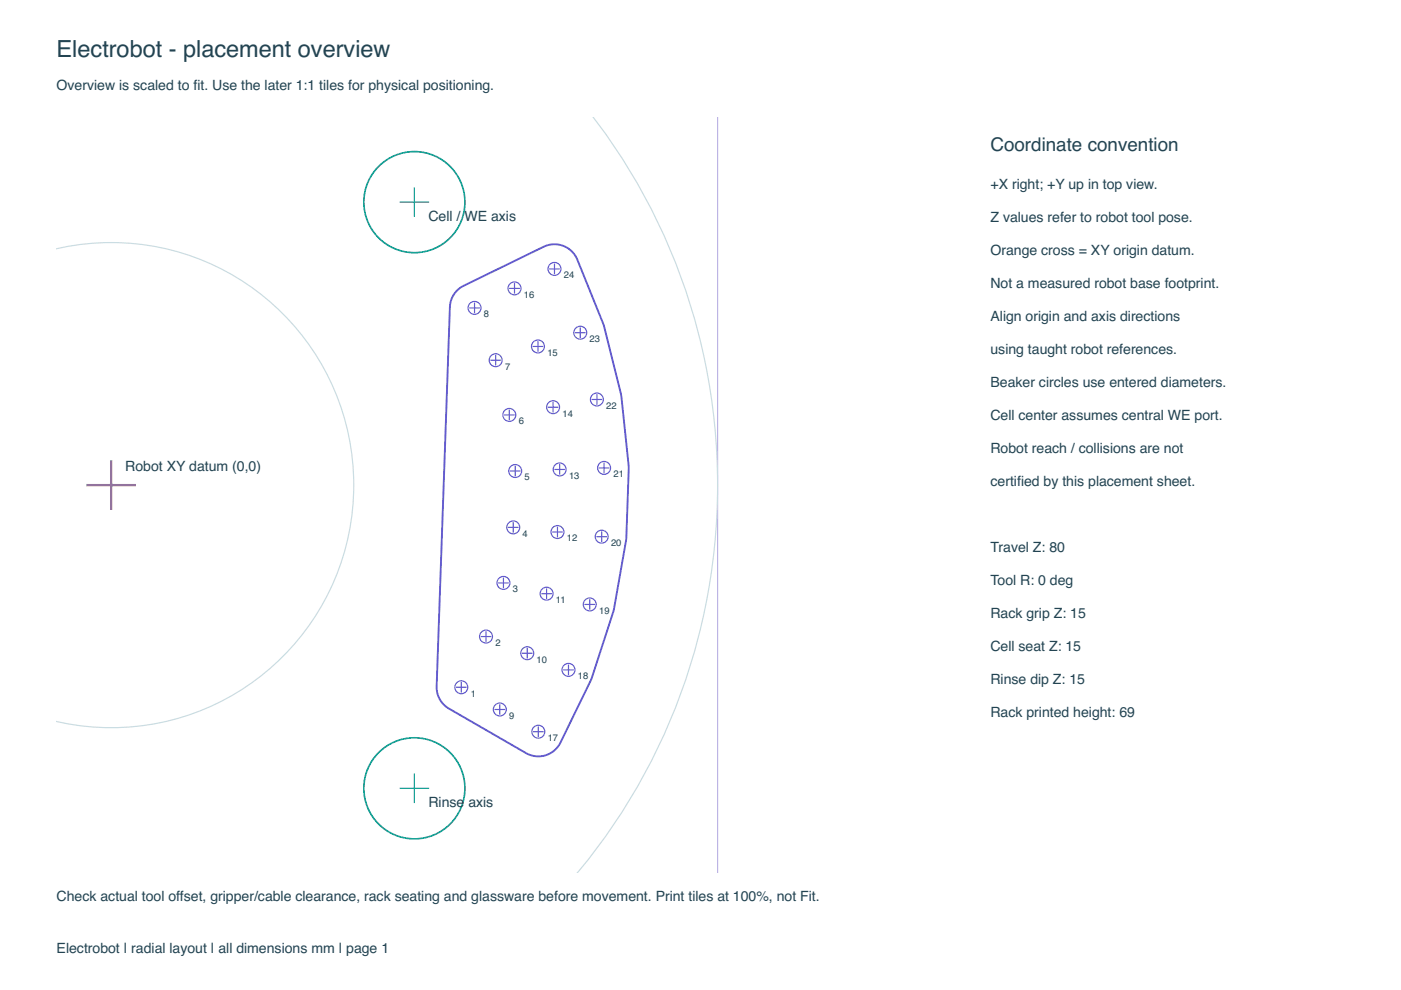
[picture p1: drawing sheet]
<svg xmlns="http://www.w3.org/2000/svg" width="297mm" height="210mm" viewBox="0 0 297 210" stroke-linecap="round" stroke-linejoin="round" font-family="sans-serif">
<path d="M152.1 25v160" fill="none" stroke="#bcb4e4" stroke-width=".25"/>
<path d="M125.8 25a128.4 128.4 0 0 1-3.4 160M11.9 52.8a51.4 51.4 0 0 1 63.1 50.1 51.4 51.4 0 0 1-63.1 50" fill="none" stroke="#cadbe2" stroke-width=".25"/>
<path d="M97 61.5l1.3-.9 17-8.3a5.2 5.2 0 0 1 7.1 2.8l5.6 13.8 3.7 14.9 1.6 15.2-.5 15-2.8 15.8-4.6 14.2-6.6 13.4a5.2 5.2 0 0 1-7.3 2.3l-16.3-9.5a5.2 5.2 0 0 1-2.6-4.7l2.8-80.4a5.2 5.2 0 0 1 1.6-3.6z" fill="none" stroke="#635bce" stroke-width=".4"/>
<g fill="none" stroke="#635bce" stroke-width=".25">
<path d="M116.6 57h2M117.6 56v2M99.6 65.3h2M100.6 64.3v2M104.1 76.4h2M105.1 75.4v2M108.1 61.1h2M109.1 60.1v2M113.1 73.5h2M114.1 72.5v2M122 70.5h2M123 69.5v2"/>
<path d="M107 88h2M108 87v2M108.2 99.9h2M109.2 98.9v2M116.3 86.3h2M117.3 85.3v2M117.7 99.5h2M118.7 98.5v2M125.6 84.7h2M126.6 83.7v2M127.1 99.2h2M128.1 98.2v2"/>
<path d="M107.8 111.8h2M108.8 110.8v2M117.2 112.8h2M118.2 111.8v2M126.6 113.8h2M127.6 112.8v2M102 135h2M103 134v2M105.7 123.6h2M106.7 122.6v2M110.8 138.5h2M111.8 137.5v2"/>
<path d="M114.9 125.9h2M115.9 124.9v2M124 128.2h2M125 127.2v2M96.8 145.7h2M97.8 144.7v2M105 150.4h2M106 149.4v2M113.1 155.1h2M114.1 154.1v2M119.5 142h2M120.5 141v2"/>
<circle cx="117.6" cy="57" r="1.37"/>
<circle cx="100.6" cy="65.3" r="1.37"/>
<circle cx="105.1" cy="76.4" r="1.37"/>
<circle cx="109.1" cy="61.1" r="1.37"/>
<circle cx="114.1" cy="73.5" r="1.37"/>
<circle cx="123" cy="70.5" r="1.37"/>
<circle cx="108" cy="88" r="1.37"/>
<circle cx="109.2" cy="99.9" r="1.37"/>
<circle cx="117.3" cy="86.3" r="1.37"/>
<circle cx="118.7" cy="99.5" r="1.37"/>
<circle cx="126.6" cy="84.7" r="1.37"/>
<circle cx="128.1" cy="99.2" r="1.37"/>
<circle cx="108.8" cy="111.8" r="1.37"/>
<circle cx="118.2" cy="112.8" r="1.37"/>
<circle cx="127.6" cy="113.8" r="1.37"/>
<circle cx="103" cy="135" r="1.37"/>
<circle cx="106.7" cy="123.6" r="1.37"/>
<circle cx="111.8" cy="138.5" r="1.37"/>
<circle cx="115.9" cy="125.9" r="1.37"/>
<circle cx="125" cy="128.2" r="1.37"/>
<circle cx="97.8" cy="145.7" r="1.37"/>
<circle cx="106" cy="150.4" r="1.37"/>
<circle cx="114.1" cy="155.1" r="1.37"/>
<circle cx="120.5" cy="142" r="1.37"/>
</g>
<g fill="none" stroke="#0e9f92" stroke-width=".35">
<circle cx="87.9" cy="42.9" r="10.7"/>
<circle cx="87.9" cy="167.1" r="10.7"/>
</g>
<path d="M87.9 39.9v6M84.9 42.9h6M84.9 167.1h6M87.9 164.1v6" fill="none" stroke="#0e9f92" stroke-width=".25"/>
<path d="M23.6 97.9v10M18.6 102.9h10" fill="none" stroke="#d97706" stroke-width=".5"/>
<text font-size="5" fill="#234452" x="12" y="12">Electrobot - placement overview</text>
<text font-size="4" fill="#234452" x="210" y="32">Coordinate convention</text>
<g font-size="3" fill="#234452">
<text x="12" y="19">Overview is scaled to ft. Use the later 1:1 tiles for physical positioning.</text>
<text x="41" y="19">i</text>
<text x="210" y="40">+X right; +Y up in top view.</text>
<text x="90.8" y="46.8">Cell / WE axis</text>
<text x="210" y="47">Z values refer to robot tool pose.</text>
<text x="210" y="54">Orange cross = XY origin datum.</text>
<text x="210" y="61">Not a measured robot base footprint.</text>
<text x="210" y="68">Align origin and axis directions</text>
<text x="210" y="75">using taught robot references.</text>
<text x="210" y="82">Beaker circles use entered diameters.</text>
<text x="210" y="89">Cell center assumes central WE port.</text>
<text x="210" y="96">Robot reach / collisions are not</text>
<text x="26.6" y="99.8">Robot XY datum (0,0)</text>
<text x="210" y="103">certifed by this placement sheet.</text>
<text x="215.6" y="103">i</text>
<text x="210" y="117">Travel Z: 80</text>
<text x="210" y="124">Tool R: 0 deg</text>
<text x="210" y="131">Rack grip Z: 15</text>
<text x="210" y="138">Cell seat Z: 15</text>
<text x="210" y="145">Rinse dip Z: 15</text>
<text x="210" y="152">Rack printed height: 69</text>
<text x="90.8" y="171.1">Rinse axis</text>
<text x="12" y="191">Check actual tool offset, gripper/cable clearance, rack seating and glassware before movement. Print tiles at 100%, not Fit.</text>
<text x="12" y="202">Electrobot | radial layout | all dimensions mm | page 1</text>
</g>
<g font-size="2" fill="#234452">
<text x="119.5" y="59">24</text>
<text x="111.1" y="63.1">16</text>
<text x="102.6" y="67.3">8</text>
<text x="116" y="75.5">15</text>
<text x="125" y="72.5">23</text>
<text x="107.1" y="78.4">7</text>
<text x="110" y="90">6</text>
<text x="119.3" y="88.3">14</text>
<text x="128.5" y="86.7">22</text>
<text x="111.2" y="101.9">5</text>
<text x="120.7" y="101.5">13</text>
<text x="130.1" y="101.2">21</text>
<text x="110.8" y="113.8">4</text>
<text x="120.2" y="114.8">12</text>
<text x="129.6" y="115.8">20</text>
<text x="108.7" y="125.6">3</text>
<text x="117.9" y="127.9">11</text>
<text x="127" y="130.1">19</text>
<text x="105" y="137">2</text>
<text x="113.8" y="140.5">10</text>
<text x="99.8" y="147.7">1</text>
<text x="122.5" y="144">18</text>
<text x="108" y="152.4">9</text>
<text x="116.1" y="157.1">17</text>
</g>
</svg>
